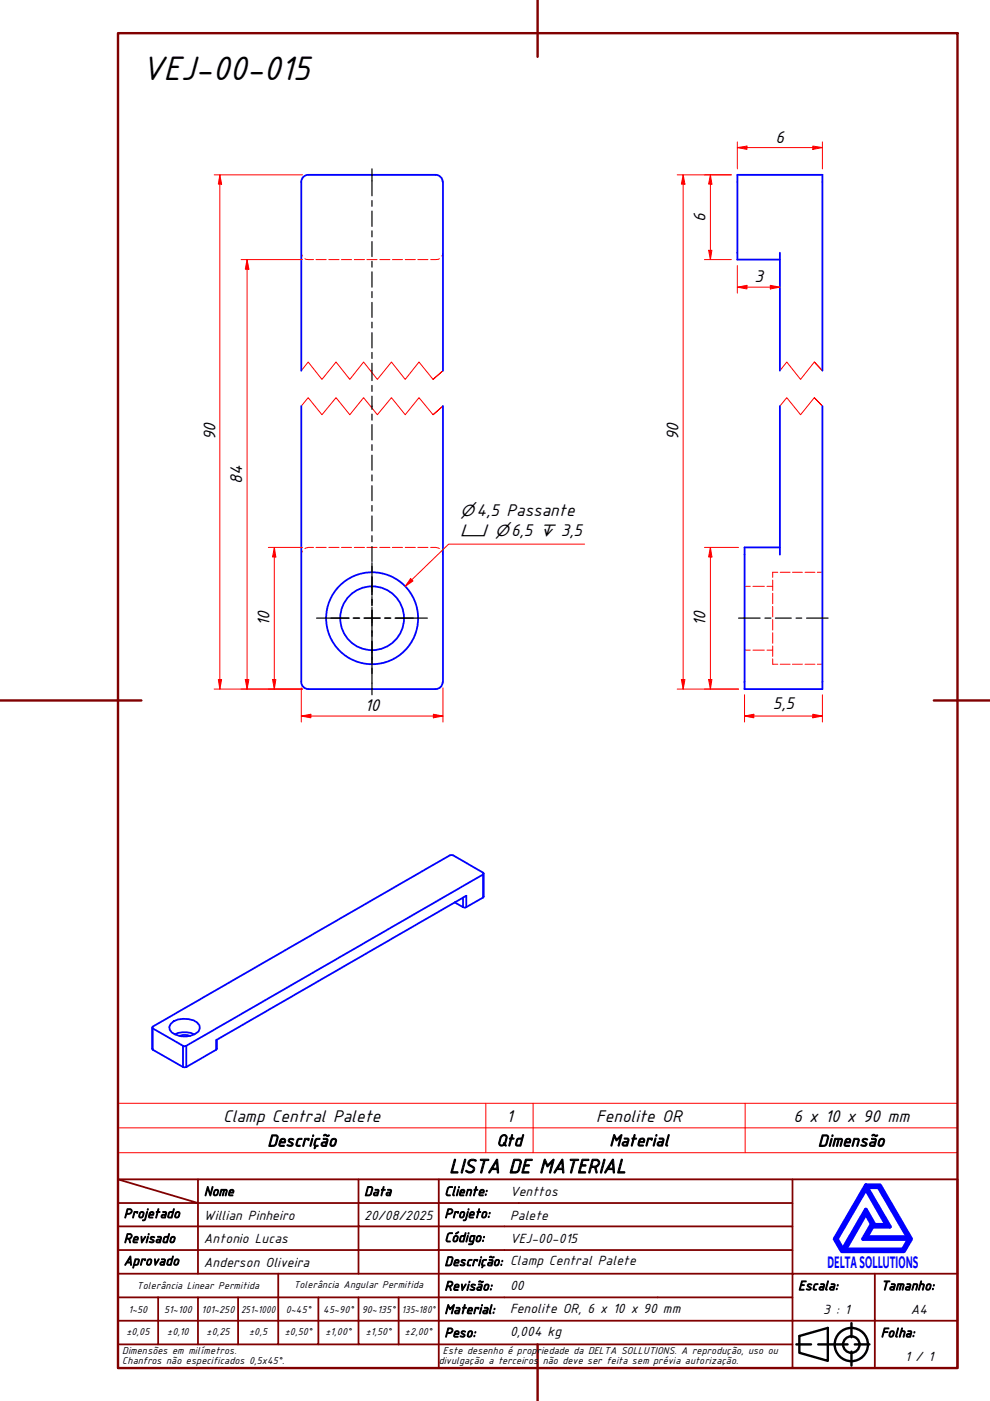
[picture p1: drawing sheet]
<svg xmlns="http://www.w3.org/2000/svg" width="210mm" height="297mm" viewBox="0 0 210 297" stroke-linecap="round" stroke-linejoin="round" font-family="sans-serif">
<!-- layer: Hidden (ABNT) -->
<g fill="none" stroke="#f00" stroke-width=".21">
<path d="M63.9 53.6l.2 .7M64.6 54.8l.8 .2h1.1M67 55h2.2M69.7 55h2.2M72.4 55h2.1M75.1 55h2.2M77.8 55h2.1M80.5 55h2.2M83.2 55h2.1M85.9 55h2.2M88.6 55h2.1M93.2 54.8l-.8 .2h-1.1"/>
<path d="M93.9 53.6l-.2 .7M64.1 116.8l-.2 .8M66.5 116.1h-1.1l-.8 .2M67 116.1h2.2M69.7 116.1h2.2M72.4 116.1h2.1M75.1 116.1h2.2M77.8 116.1h2.1M80.5 116.1h2.2M83.2 116.1h2.1M85.9 116.1h2.2M88.6 116.1h2.1"/>
<path d="M91.3 116.1h1.1l.8 .2M93.7 116.8l.2 .8M157.9 124.3h1.2M157.9 137.8h1.2M159.6 124.3h2.5M159.6 137.8h2.5M162.6 124.3h1.2M162.6 137.8h1.2M163.8 139.7v1.1h1.1M163.8 123v2.2M163.8 125.8v2.2M163.8 128.6v2.2"/>
<path d="M163.8 131.4v2.2M163.8 134.2v2.2M163.8 137v2.2M164.9 121.3h-1.1v1.1M165.4 121.3h2.1M168 121.3h2.1M170.7 121.3h2.1M173.3 121.3h1.1M165.4 140.8h2.1M168 140.8h2.1M170.7 140.8h2.1M173.3 140.8h1.1"/>
</g>
<!-- layer: Linha Corte (ABNT) -->
<path d="M63.9 78.6l1.4-1.8 3 3.6 2.9-3.6 3 3.6 2.9-3.6 2.9 3.6 3-3.6 2.9 3.6 2.9-3.6 3 3.6 2.1-1.8-2.1 1.8M172.7 76.8l1.7 1.8-1.7-1.8-3 3.6-2.9-3.6-1.4 1.8M63.9 86.1l1.4-1.8 3 3.6 2.9-3.6 3 3.6 2.9-3.6 2.9 3.6 3-3.6 2.9 3.6 2.9-3.6 3 3.6 2.1-1.8-2.1 1.8M172.7 84.3l1.7 1.8-1.7-1.8-3 3.6-2.9-3.6-1.4 1.8" fill="none" stroke="#f00" stroke-width=".21"/>
<!-- layer: Visible (ABNT) -->
<g fill="none" stroke="#00f" stroke-width=".38">
<path d="M65.4 37.1a1.49 1.49 0 0 0-1.5 1.5v40M65.4 37.1h27M92.4 37.1a1.49 1.49 0 0 1 1.5 1.5M93.9 38.6v40M165.4 55h-9.1v-17.9h18.1v41.5M165.4 53.6v25M63.9 86.1v58.5a1.49 1.49 0 0 0 1.5 1.5M93.9 86.1v58.5M165.4 86.1v31.5M174.4 86.1v60h-16.5v-30h7.5M65.4 146.1h27M93.9 144.6a1.49 1.49 0 0 1-1.5 1.5"/>
<path d="M96.4 191.3l1.8 1M98.2 192.3l.4 .2 .3-.2M98.2 190.3v2M98.9 192.3v-2.4l-53.1 30.6v2.1l.2-.2v-1.9M102.4 185.4l.2-.2-.2-.2-6.3-3.7h-.7l-63 36.4-.1 .2 .1 .1M102.4 185.4v4.9M102.4 190.3l-3.5 2M102.4 185.4l-62.9 36.3M102.6 185.2v4.9l-.2 .2M32.3 217.9v4.5l.1 .2M32.4 218v4.6M32.4 218l6.4 3.7"/>
<path d="M36.2 217.1a4.3 4.3 0 0 1 4.8-.8l.8 .5 .5 .6 .1 .6-.3 .7a4.6 4.6 0 0 1-5.7 .2l-.4-.5-.1-.7zM37 219.3a5 5 0 0 1 4.2 0M38 219.6l.7-.2 1.6 .2M32.4 222.6l6.4 3.6M38.8 226.2h.7M38.8 221.7l.3 .2 .4-.2M38.8 221.7v4.5M39.5 221.7v4.5M45.8 222.6l-6.3 3.6"/>
<circle cx="78.9" cy="131.1" r="6.8"/>
<circle cx="78.9" cy="131.1" r="9.7"/>
</g>
<path d="M25 239.1h178v-5.2h-178v10.5M103 233.9v10.5M113 233.9v10.5M158 233.9v10.5M203 239.1v5.3h-178M25 244.4v5.6h178v-5.6" fill="none" stroke="#f00" stroke-width=".21"/>
<!-- layer: Borda A3/A4 (ABNT) -->
<path d="M25 7h178v283.1h-178zM114 0v12.1M0 148.5h30M198 148.5h12M114 285v12" fill="none" stroke="#800000" stroke-width=".51"/>
<path d="M183.6 257.3l1.2 2.2-1.8 3.2h9.7l-1.2 2.2h-12.3zM183.6 252.1l4.4 7.6h-2.6l-1.8-3.2-4.9 8.4-1.3-2.2zM183.6 251.3h3l6.6 11.4-1.6 2.6h-13.1l-1.5-2.6zM183.8 251.7h2.5l6.2 10.6h-8.8l1.3-2.2h3.7zM185 259.7h.2l-.2 .2z" fill="none" stroke="#00f" stroke-width=".83"/>
<!-- layer: 0 -->
<path d="M178.5 265.3h13.1" fill="none" stroke="#000" stroke-width=".21"/>
<g fill="none" stroke="#800000" stroke-width=".38">
<path d="M25 250l17 5.1h-17M25 250h178v40.1h-178zM42 255.1h34v4.9h17M42 255.1v15M42 250v5.1M76 250v5.1h17v4.9M93 250v5.1h75M168 250v20.1h-143M25 260h51v10.1M25 275.1h17M33.5 275.1v9.9M50.5 275.1h-8.5v9.9"/>
<path d="M59 270.1v14.9h-8.5M67.5 275.1v9.9h-8.5M76 275.1v9.9h8.5M84.5 275.1v9.9M93 275.1h-42.5v9.9M93 260v5h-68M93 275.1v9.9h75M93 260h75M93 275.1h75M168 265h-75v10.1M185.5 270.1v9.9h17.5M203 270.1h-35v9.9h17.5v10.1"/>
<path d="M25 285h25.5M25 280h143v10.1M67.5 285h8.5M84.5 285h8.5v5.1"/>
</g>
<g fill="none" stroke="#000" stroke-width=".51">
<path d="M168.8 285h3.2M169.5 283.3l6-1.8v7l-6-1.7zM173.5 285h6.2M180.5 280.5v3M180.5 286.6v2.9M181.2 285h3.1"/>
<circle cx="180.5" cy="285.1" r="3.5"/>
<circle cx="180.5" cy="285.1" r="1.75"/>
</g>
<!-- layer: Marca de centro (ISO) -->
<path d="M78.9 119.3v6.9M67.1 131h6.9M74.9 131h1.4M77.2 131h3.4M78.9 127v1.4M78.9 129.3v3.5M78.9 133.7v1.4M78.9 135.9v6.9M81.5 131h1.4M83.8 131h6.8" fill="none" stroke="#000" stroke-width=".25"/>
<!-- layer: Linha de centro (ISO) -->
<path d="M156.6 131h4.6M162.2 131h1.2M164.4 131h3.4M168.8 131h1.2M171 131h4.6" fill="none" stroke="#000" stroke-width=".25"/>
<path d="M46.6 144.1v2" fill="none" stroke="#f00" stroke-width=".21"/>
<path d="M46.3 144.1h.7l-.4 2z" fill="#f00"/>
<path d="M46.6 37.1v1.9M46.3 144.1h.7l-.4 2z" fill="none" stroke="#f00" stroke-width=".21"/>
<path d="M46.6 37.1l.4 1.9h-.7z" fill="#f00"/>
<path d="M45.4 37.1h18.7M46.6 37.1l.4 1.9h-.7zM46.6 39v105.1M144.8 37.1v1.9M45.4 146.1h18.7" fill="none" stroke="#f00" stroke-width=".21"/>
<!-- layer: Linha de centro (ISO) -->
<g fill="none" stroke="#000" stroke-width=".25">
<path d="M78.9 35.8v5.7M78.9 42.5v1.2M78.9 44.8v3.2M78.9 48.9v1.3M78.9 51.2v3.2M78.9 55.4v1.2M78.9 57.6v3.3M78.9 61.8v1.3M78.9 64.1v3.2M78.9 68.3v1.2M78.9 70.5v3.3M78.9 74.7v1.3"/>
<path d="M78.9 77v3.7M78.9 81.7v1.3M78.9 84v2.8M78.9 87.8v1.3M78.9 90v3.3M78.9 94.3v1.2M78.9 96.5v3.2M78.9 100.7v1.3M78.9 103v3.2M78.9 107.2v1.2M78.9 109.4v3.2M78.9 113.6v1.3"/>
<path d="M78.9 115.9v3.1M78.9 120.1v1.2M78.9 122.3v3.2M78.9 126.5v1.2M78.9 128.8v3.1M78.9 133v1.2M78.9 135.2v3.2M78.9 139.4v1.2M78.9 141.7v5.6"/>
</g>
<path d="M144.8 37.1l.4 1.9h-.7z" fill="#f00"/>
<path d="M144.8 37.1l.4 1.9h-.7zM144.8 144.1v2" fill="none" stroke="#f00" stroke-width=".21"/>
<path d="M144.5 144.1h.7l-.4 2z" fill="#f00"/>
<path d="M143.6 37.1h11.5M144.8 39v105.1M150.6 116.1v2M143.6 146.1h13M144.5 144.1h.7l-.4 2z" fill="none" stroke="#f00" stroke-width=".21"/>
<path d="M150.6 116.1l.3 2h-.7z" fill="#f00"/>
<path d="M150.6 116.1l.3 2h-.7zM150.6 144.1v2" fill="none" stroke="#f00" stroke-width=".21"/>
<path d="M150.2 144.1h.7l-.3 2z" fill="#f00"/>
<path d="M150.6 37.1v1.9M149.4 116.1h7.2M150.6 118.1v26M149.4 146.1h7.2M150.2 144.1h.7l-.3 2z" fill="none" stroke="#f00" stroke-width=".21"/>
<path d="M150.6 37.1l.3 1.9h-.7z" fill="#f00"/>
<path d="M150.6 37.1l.3 1.9h-.7zM150.6 53.1v1.9" fill="none" stroke="#f00" stroke-width=".21"/>
<path d="M150.2 53.1h.7l-.3 1.9z" fill="#f00"/>
<path d="M149.4 37.1h5.7M150.6 39v14.1M156.3 31.3h2.1M149.4 55h5.7M150.2 53.1h.7l-.3 1.9z" fill="none" stroke="#f00" stroke-width=".21"/>
<path d="M156.3 31.3l2.1-.3v.7z" fill="#f00"/>
<path d="M156.3 31.3l2.1-.3v.7zM172.3 31.3h2.1" fill="none" stroke="#f00" stroke-width=".21"/>
<path d="M172.3 31l2.1 .3-2.1 .4z" fill="#f00"/>
<path d="M156.3 30.1v5.7M158.4 31.3h13.9M172.3 31l2.1 .3-2.1 .4zM174.4 30.1v5.7M157.9 151.8h1.9" fill="none" stroke="#f00" stroke-width=".21"/>
<path d="M157.9 151.8l1.9-.4v.8z" fill="#f00"/>
<path d="M157.9 151.8l1.9-.4v.8zM172.3 151.8h2.1" fill="none" stroke="#f00" stroke-width=".21"/>
<path d="M172.3 151.4l2.1 .4-2.1 .4z" fill="#f00"/>
<path d="M163.3 60.9h2.1M157.9 147.3v5.8M159.8 151.8h12.5M172.3 151.4l2.1 .4-2.1 .4zM174.4 147.3v5.8" fill="none" stroke="#f00" stroke-width=".21"/>
<path d="M163.3 60.5l2.1 .4-2.1 .4z" fill="#f00"/>
<path d="M156.3 60.9h2.1M163.3 60.5l2.1 .4-2.1 .4z" fill="none" stroke="#f00" stroke-width=".21"/>
<path d="M156.3 60.9l2.1-.4v.8z" fill="#f00"/>
<path d="M156.3 56.3v5.9M156.3 60.9l2.1-.4v.8zM158.4 60.9h4.9M58.2 144.1v2" fill="none" stroke="#f00" stroke-width=".21"/>
<path d="M57.8 144.1h.7l-.3 2z" fill="#f00"/>
<path d="M58.2 116.1v2M57.8 144.1h.7l-.3 2z" fill="none" stroke="#f00" stroke-width=".21"/>
<path d="M58.2 116.1l.3 2h-.7z" fill="#f00"/>
<path d="M56.9 116.1h7.2M58.2 116.1l.3 2h-.7zM58.2 118.1v26M52.4 144.1v2M56.9 146.1h7.2" fill="none" stroke="#f00" stroke-width=".21"/>
<path d="M52 144.1h.8l-.4 2z" fill="#f00"/>
<path d="M52.4 55v2.1M52 144.1h.8l-.4 2z" fill="none" stroke="#f00" stroke-width=".21"/>
<path d="M52.4 55l.4 2.1h-.8z" fill="#f00"/>
<path d="M51.1 55h13M52.4 55l.4 2.1h-.8zM52.4 57.1v87M51.1 146.1h13" fill="none" stroke="#f00" stroke-width=".21"/>
<path d="M87.3 122.9l-1.4 1.4" fill="none" stroke="#f00" stroke-width=".21"/>
<path d="M87.1 122.7l.5 .5-1.7 1.1z" fill="#f00"/>
<path d="M124 115.4h-28.9l-7.8 7.5M87.1 122.7l.5 .5-1.7 1.1z" fill="none" stroke="#f00" stroke-width=".21"/>
<path d="M63.9 151.8h2" fill="none" stroke="#f00" stroke-width=".21"/>
<path d="M63.9 151.8l2-.4v.8z" fill="#f00"/>
<path d="M63.9 151.8l2-.4v.8zM91.9 151.8h2" fill="none" stroke="#f00" stroke-width=".21"/>
<path d="M91.9 151.4l2 .4-2 .4z" fill="#f00"/>
<path d="M63.9 145.8v7.3M65.9 151.8h26M91.9 151.4l2 .4-2 .4zM93.9 145.8v7.3" fill="none" stroke="#f00" stroke-width=".21"/>
<text font-size="7.7" x="30" y="17.1">VEJ-00-015</text>
<text font-size="4.6" x="95.2" y="248.7">LISTA DE MATERIAL</text>
<g font-size="3.9">
<text x="164.4" y="30.3">6</text>
<text x="149.6" y="47" transform="rotate(-90 149.6 47)">6</text>
<text x="160" y="59.9">3</text>
<text x="45.7" y="93.4" transform="rotate(-90 45.7 93.4)">90</text>
<text x="143.8" y="93.4" transform="rotate(-90 143.8 93.4)">90</text>
<text x="51.4" y="102.5" transform="rotate(-90 51.4 102.5)">84</text>
<text x="57.1" y="132.6" transform="rotate(-90 57.1 132.6)">10</text>
<text x="149.6" y="132.6" transform="rotate(-90 149.6 132.6)">10</text>
<text x="77.3" y="150.8">10</text>
<text x="163.8" y="150.4">5,5</text>
<text x="47.3" y="237.8">Clamp Central Palete</text>
<text x="107.4" y="237.8">1</text>
<text x="126.4" y="237.8">Fenolite OR</text>
<text x="168.2" y="237.8">6 x 10 x 90 mm</text>
</g>
<g font-size="3.8">
<text x="56.7" y="243.1">Descrição</text>
<text x="105.3" y="243">Qtd</text>
<text x="129.2" y="243">Material</text>
<text x="173.4" y="243.1">Dimensão</text>
</g>
<text font-size="3.8" fill="#00f" x="175.5" y="268.8">DELTASOLLUTIONS</text>
<g font-size="3.4">
<text x="97.7" y="109.3">⌀4,5 Passante</text>
<text x="97.7" y="113.7">⌴ ⌀6,5 ↧ 3,5</text>
</g>
<g font-size="3">
<text x="43.2" y="253.5">Nome</text>
<text x="77.2" y="253.5">Data</text>
<text x="94.2" y="253.5">Cliente:</text>
<text x="108.1" y="253.5">Venttos</text>
<text x="26.2" y="263.5">Revisado</text>
<text x="26.2" y="258.2">Projetado</text>
<text x="43.2" y="258.6">Willian Pinheiro</text>
<text x="43.2" y="263.5">Antonio Lucas</text>
<text x="77.2" y="258.6">20/08/2025</text>
<text x="94.2" y="263.3">Código:</text>
<text x="94.2" y="258.2">Projeto:</text>
<text x="108.1" y="263.5">VEJ-00-015</text>
<text x="108.1" y="258.6">Palete</text>
<text x="26.2" y="268.3">Aprovado</text>
<text x="43.2" y="268.5">Anderson Oliveira</text>
<text x="94.2" y="268.4">Descrição: Clamp Central Palete</text>
<text x="94.2" y="273.6">Revisão:</text>
<text x="108.1" y="273.5">00</text>
<text x="169.2" y="273.5">Escala:</text>
<text x="186.8" y="273.5">Tamanho:</text>
<text x="94.2" y="278.6">Material:</text>
<text x="108.1" y="278.4">Fenolite OR, 6 x 10 x 90 mm</text>
<text x="174.6" y="278.6">3 : 1</text>
<text x="193.1" y="278.6">A4</text>
<text x="94.2" y="283.5">Peso:</text>
<text x="108.1" y="283.3">0,004 kg</text>
<text x="186.8" y="283.5">Folha:</text>
<text x="191.9" y="288.5">1 / 1</text>
</g>
<g font-size="2.3">
<text x="29" y="273.4">Tolerância Linear Permitida</text>
<text x="62.3" y="273.2">Tolerância Angular Permitida</text>
<text x="27.2" y="278.3">1~50</text>
<text x="34.8" y="278.3">51~100</text>
<text x="42.7" y="278.3">101~250</text>
<text x="51.1" y="278.3">251~1000</text>
<text x="60.6" y="278.3">0~45°</text>
<text x="68.5" y="278.3">45~90°</text>
<text x="76.7" y="278.3">90~135°</text>
<text x="85.2" y="278.3">135~180°</text>
<text x="25.9" y="287.1">Dimensões em milímetros.</text>
<text x="26.8" y="283.1">±0,05</text>
<text x="35.4" y="283.1">±0,10</text>
<text x="43.8" y="283.1">±0,25</text>
<text x="52.8" y="283.1">±0,5</text>
<text x="60.4" y="283.1">±0,50°</text>
<text x="69" y="283.1">±1,00°</text>
<text x="77.5" y="283.1">±1,50°</text>
<text x="85.9" y="283.1">±2,00°</text>
<text x="93.9" y="287.1">Este desenho é propriedade da DELTA SOLLUTIONS. A reprodução, uso ou</text>
<text x="25.9" y="289.2">Chanfros não especificados 0,5x45°.</text>
<text x="93" y="289.2">divulgação a terceiros</text>
<text x="115.1" y="289.2">não deve ser feita sem prévia autorização.</text>
</g>
</svg>
